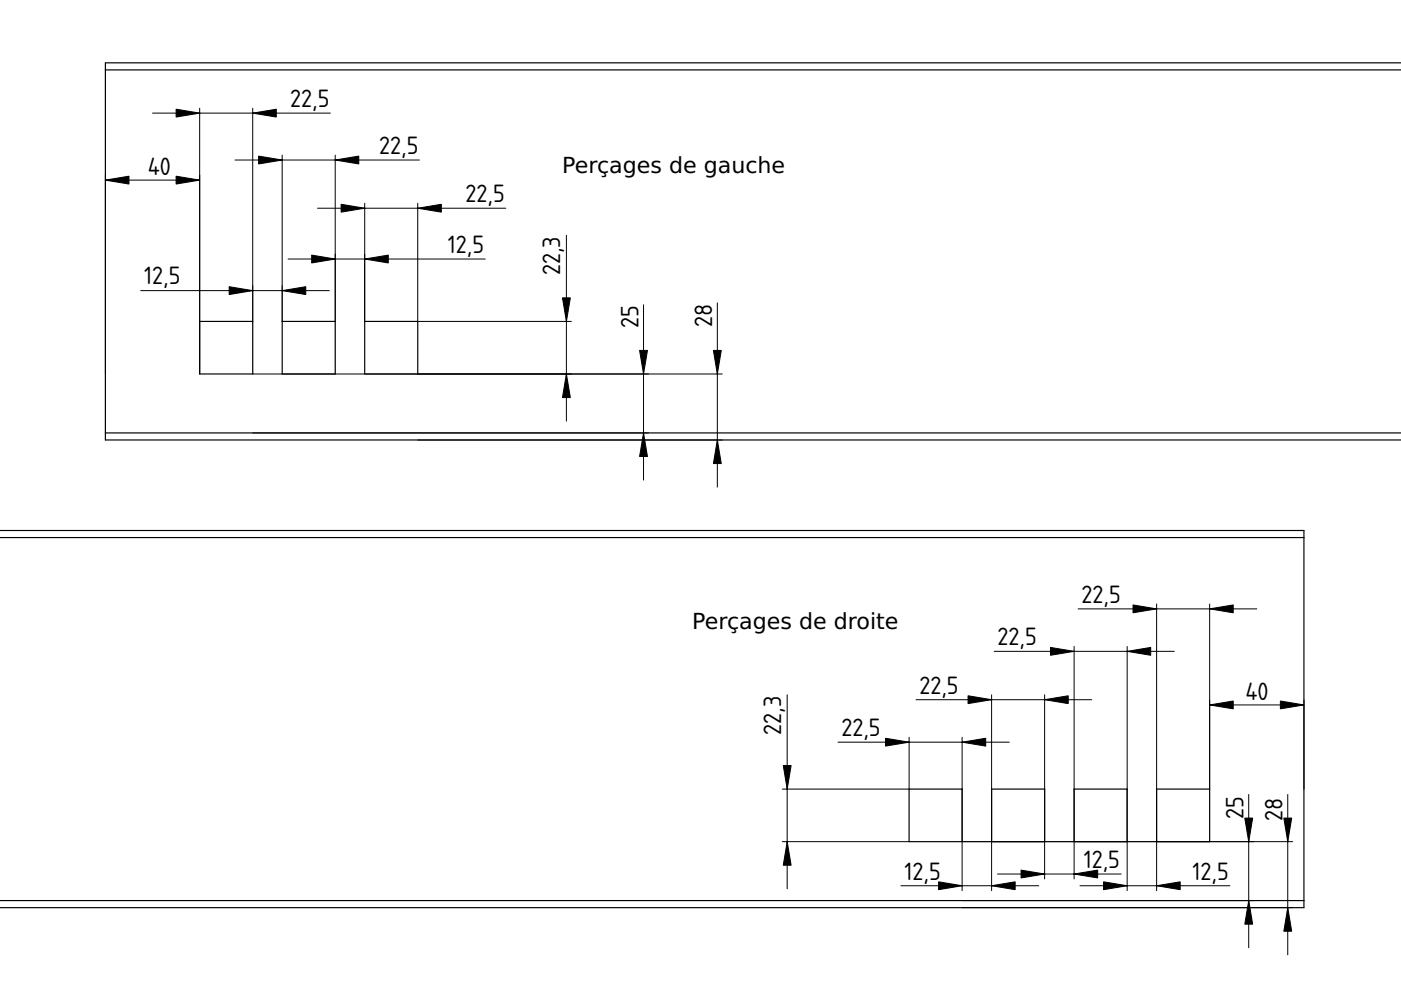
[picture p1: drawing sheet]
<svg xmlns="http://www.w3.org/2000/svg" width="297mm" height="210mm" viewBox="0 0 297 210" stroke-linecap="round" stroke-linejoin="round" font-family="sans-serif">
<g fill="none" stroke="#000" stroke-width=".25">
<path d="M22.3 14.8h274.8M297.1 13.3h-274.8v80h274.8M42.3 68.1h11.3v11.2h-11.3zM59.8 68.1h11.3v11.2h-11.3zM77.3 68.1h11.3v11.2h-11.3zM22.3 91.8h274.8M-.1 112.5h276.6v79.9h-276.6M-.1 114h276.6M192.7 167.3h11.3v11.1h-11.3zM210.2 167.3h11.3v11.1h-11.3zM227.7 167.3h11.3v11.1h-11.3zM245.2 167.3h11.3v11.1h-11.3z"/>
<path d="M-.1 190.9h276.6"/>
</g>
<g fill="none" stroke="#000" stroke-width=".21">
<path d="M22.3 38.2h20M22.3 37.1v42.2M32.3 24h37.7M42.3 22.9v56.4M49.8 33.9h39.1M53.6 22.9v45.2M59.8 32.9v35.2M71.1 32.9v35.2M142.8 35.1h.1M61.1 54.9h41.8M67.3 44.1h39.9M77.3 43.1v25"/>
<path d="M88.6 43.1v25h32.5M120.1 49.9v39.4M29.8 61.6h40M53.6 79.3h99.5M136.4 64.6v37.2M152.1 64.2v39.1M53.6 91.8h83.9M88.6 93.3h64.5M168.6 131.7h.1M210.8 138.1h38.2M227.7 137.1v49.3M228.6 129.1h37.9"/>
<path d="M239 137.1v51.7M245.2 128.1v60.7M256.5 128.1v39.2M166.9 147.3v41.1M177.7 157.4h36.3M192.7 156.3v11h-26.8M194.2 148.4h37.3M204 156.3v32.5M210.2 147.3v41.5M221.5 147.3v39.1M256.5 149.5h20M276.5 148.4v18.9"/>
<path d="M165.9 178.4h26.8M204 178.4h70.1M264.8 168.5v32.4M273 168.5v33.9M191 187.8h29.2M204 190.9h61.8M204 192.4h70.1M211.5 185.3h26.2M229 187.8h31.8"/>
</g>
<g fill="#000" stroke="#000" stroke-width=".21">
<path d="M22.3 38.2l5-.8v1.6zM37.3 37.4l5 .8-5 .8zM37.3 23.2l5 .8-5 .8zM53.6 24l5-.8v1.6zM54.8 33.1l5 .8-5 .9zM71.1 33.9l5-.8v1.7zM66.1 54.1l5 .8-5 .9zM72.3 43.3l5 .8-5 .9zM77.3 54.9l5-.8v1.7zM88.6 44.1l5-.8v1.7zM48.6 60.8l5 .8-5 .9zM59.8 61.6l5-.8v1.7z"/>
<path d="M120.1 79.3l.8 5h-1.6zM119.3 63.2h1.6l-.8 4.9zM135.6 74.3h1.7l-.9 5zM151.3 74.3h1.6l-.8 5zM136.4 91.8l.9 5h-1.7zM152.1 93.3l.8 5h-1.6zM222.7 137.3l5 .8-5 .8zM239 138.1l5-.8v1.6zM240.2 128.3l5 .8-5 .8zM256.5 129.1l5-.8v1.6zM187.7 156.5l5 .9-5 .8zM204 157.4l5-.9v1.7z"/>
<path d="M205.2 147.5l5 .9-5 .8zM221.5 148.4l5-.9v1.7zM256.5 149.5l5-.9v1.7zM271.5 148.6l5 .9-5 .8zM166.1 162.3h1.6l-.8 5zM166.9 178.4l.8 5h-1.6zM263.9 173.5h1.7l-.8 4.9zM272.2 173.5h1.7l-.9 4.9zM199 187l5 .8-5 .8zM210.2 187.8l5-.8v1.6zM216.5 184.5l5 .8-5 .8zM227.7 185.3l5-.8v1.6z"/>
<path d="M234 187l5 .8-5 .8zM245.2 187.8l5-.8v1.6zM264.8 190.9l.8 5h-1.7zM273 192.4l.9 5h-1.7z"/>
</g>
<g font-size="5">
<text x="61.5" y="22.7">22,5</text>
<text x="80.4" y="32.6">22,5</text>
<text x="31.3" y="37.1">40</text>
<text x="98.7" y="42.8">22,5</text>
<text x="95" y="53.6">12,5</text>
<text x="118.8" y="58.3" transform="rotate(-90 118.8 58.3)">22,3</text>
<text x="30.6" y="60.3">12,5</text>
<text x="135.4" y="69.6" transform="rotate(-90 135.4 69.6)">25</text>
<text x="151" y="69.3" transform="rotate(-90 151 69.3)">28</text>
<text x="229.3" y="127.8">22,5</text>
<text x="211.5" y="136.8">22,5</text>
<text x="195" y="147">22,5</text>
<text x="264" y="148.4">40</text>
<text x="165.6" y="155.7" transform="rotate(-90 165.6 155.7)">22,3</text>
<text x="178.4" y="156.1">22,5</text>
<text x="263.7" y="173.7" transform="rotate(-90 263.7 173.7)">25</text>
<text x="271.9" y="174" transform="rotate(-90 271.9 174)">28</text>
<text x="229.8" y="184">12,5</text>
<text x="191.8" y="186.5">12,5</text>
<text x="252.8" y="186.5">12,5</text>
</g>
<g font-size="4.7">
<text x="119.2" y="36.7">Perçages de gauche</text>
<text x="146.8" y="133.3">Perçages de droite</text>
</g>
</svg>
